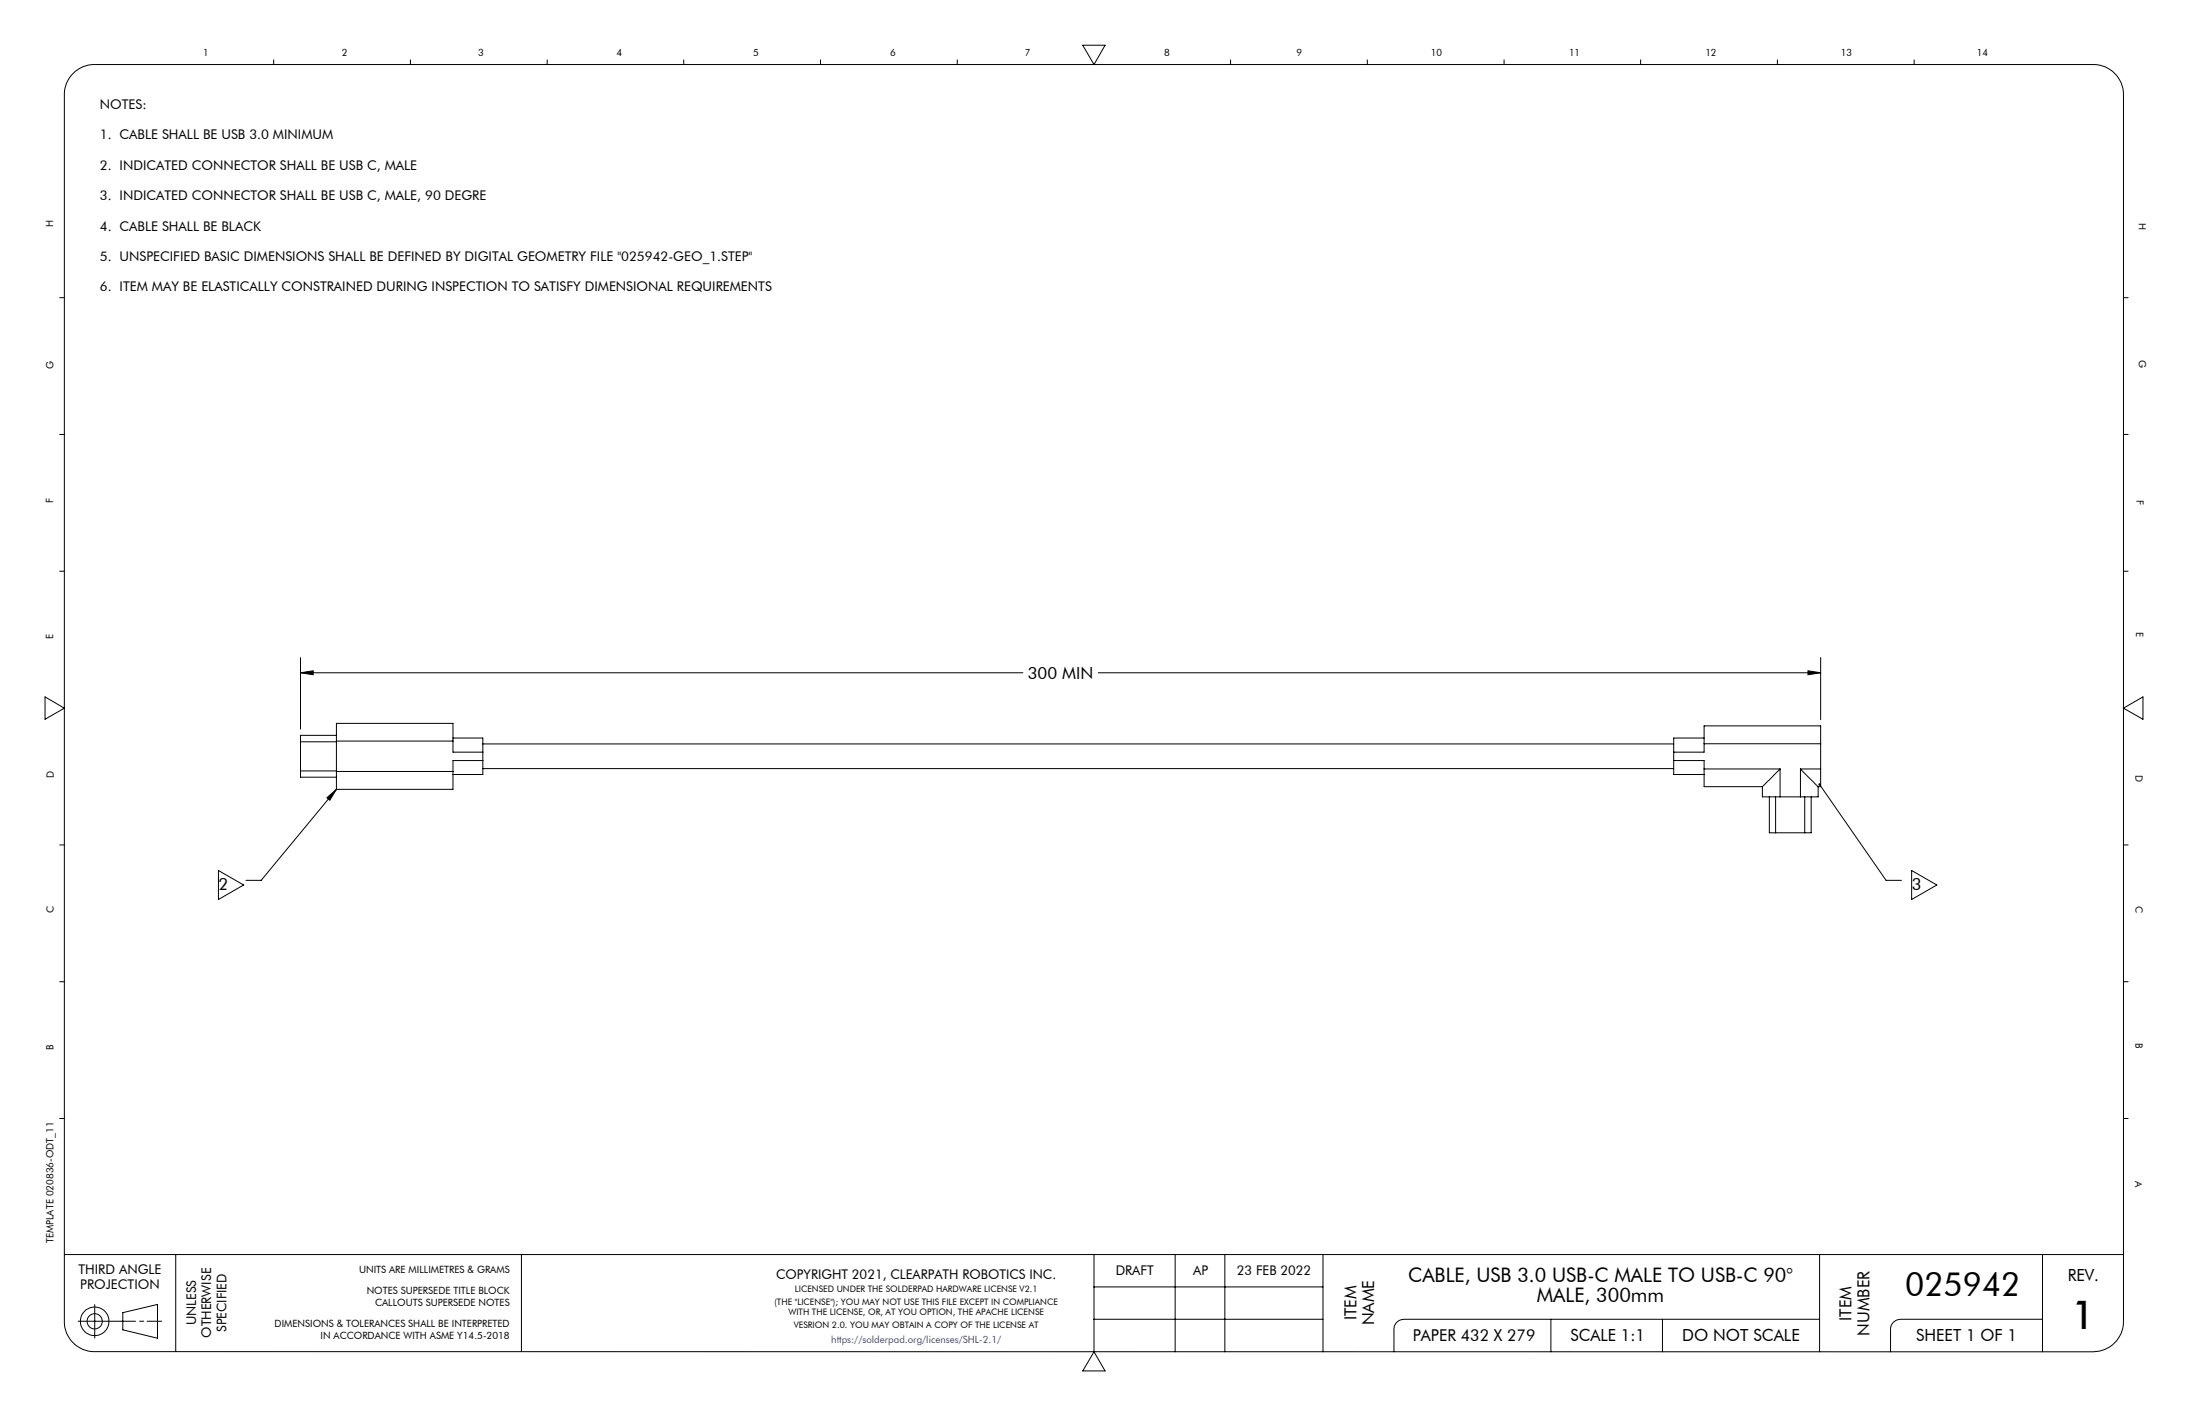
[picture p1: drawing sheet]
<svg xmlns="http://www.w3.org/2000/svg" width="432mm" height="279mm" viewBox="0 0 432 279" stroke-linecap="round" stroke-linejoin="round" font-family="sans-serif">
<g fill="none" stroke="#000" stroke-width=".2">
<path d="M14.3 14.6a5.7 5.7 0 0 1 4.4-1.9h394.4a6 6 0 0 1 6 6v242a6 6 0 0 1-6 6h-394.4a6 6 0 0 1-6-6v-242a5.9 5.9 0 0 1 1.6-4.1zM54 11.8v.9M81 11.8v.9M108 11.8v.9M134.9 11.8v.9M161.9 11.8v.9M188.9 11.8v.9M213.7 8.9h4.4l-2.2 3.8zM242.9 11.8v.9M269.8 11.8v.9M296.8 11.8v.9M323.8 11.8v.9"/>
<path d="M350.8 11.8v.9M377.8 11.8v.9M11.8 58.7h.9M419.1 58.7h.9M11.8 85.7h.9M419.1 85.7h.9M11.8 112.7h.9M419.1 112.7h.9M8.9 137.5l3.8 2.2-3.8 2.2zM59.3 132.8l2.5-.4v.7zM59.3 129.8v14.1M59.3 132.8h142.6"/>
<path d="M216.7 132.8h142.6M356.8 132.4l2.5 .4-2.5 .3zM359.3 129.8v12.2M419.1 139.7l3.8-2.2v4.4zM59.3 152.1v1.3h7.1M59.3 146.4v5.7M59.3 152.1h7.1M59.3 146.4h7.1M64.5 157.4l1.9-1.6-1.3 2.1zM66.4 155.8l-14.9 17.9h-3M66.4 152.2v3.6M66.4 146.2v-3.5h23v3.5"/>
<path d="M66.4 145.1h-7.1v1.3M66.4 152.2h23M66.4 146.2h23M66.4 146.2v6M89.4 152.2v3.6h-23M89.4 145.6h5.9v2.8M89.4 146.2v2.2h5.9M95.3 150.1v2.7h-5.9M95.3 151.7h235M95.3 146.8h235M95.3 150.1h-5.9v2.1M95.3 148.4v1.7"/>
<path d="M330.3 150.1v2.7h6M330.3 150.1h6v1.6M330.3 148.4v1.7M336.3 151.7v3.5h11.5M336.3 145.6h-6v2.8M336.3 146.8v-3.6h23v3.6M336.3 146.8h23M336.3 146.8v1.6h-6M336.3 151.7h15M347.8 155.2v2h3.5M349.2 157.2v7.1h1.2M350.4 157.2v7.1"/>
<path d="M351.3 151.7l-3.5 3.5M351.3 157.2h4M351.3 151.7v5.5M355.3 151.7l3.5 3.5M355.3 151.7h4M355.3 151.7v5.5M356.2 157.2v7.1M357.4 157.2v7.1h-1.2M358.8 155.2v2h-3.5M359.1 154.8l13.1 18.9h3M359.3 151.7v3.5h-.5M359.3 146.8v4.9"/>
<path d="M11.8 166.7h.9M43.1 171.8l5 2.8-5 2.9zM350.4 164.3h5.8M377.3 171.8l4.9 2.8-4.9 2.9zM419.1 166.7h.9M11.8 193.7h.9M419.1 193.7h.9M11.8 220.7h.9M419.1 220.7h.9M12.7 247.5h406.4M18.7 257.4v6.6M24.2 259l6.9-1.6v6.7l-6.9-1.7z"/>
<path d="M34.7 247.5v19.2M102.9 247.5v19.2M215.9 247.5v19.2M215.9 253.9h45.2M231.9 247.5v19.2M241.7 247.5v19.2M261.1 247.5v19.2M359.1 247.5v19.2M403.1 247.5v19.2M15.4 260.7h11.3M27.6 260.7h.8M29 260.7h2.9"/>
<path d="M215.9 260.3h45.2M215.9 266.7l2.2 3.8h-4.4zM306.1 260.3v6.4M328.1 260.3v6.4M359.1 260.3h-82a1.98 1.98 0 0 0-2 2v4.4M403.1 260.3h-28a1.98 1.98 0 0 0-2 2v4.4"/>
<circle cx="18.7" cy="260.7" r="1.5"/>
<circle cx="18.7" cy="260.7" r="2.82"/>
</g>
<g fill="#000">
<path d="M356.8 132.4l2.5 .4-2.5 .3zM59.3 132.8l2.5-.4v.7z"/>
<path d="M64.5 157.4l1.9-1.6-1.3 2.1zM359 154.6a.26 .26 0 0 0 0 .4 .26 .26 0 0 0 .4-.2 .26 .26 0 0 0-.4-.2l.1 .2z"/>
</g>
<text font-size="7.9" x="408.9" y="262.3">1</text>
<text font-size="6.6" x="376" y="255.8">025942</text>
<g font-size="3.9">
<text x="277.9" y="253">CABLE, USB 3.0 USB-C MALE TO USB-C 90°</text>
<text x="303.3" y="257">MALE, 300mm</text>
</g>
<g font-size="3.3">
<text x="202.8" y="133.9">300 MIN</text>
<text x="43.1" y="175.6">2</text>
<text x="377.3" y="175.6">3</text>
<text x="408.1" y="252.7">REV.</text>
<text x="267.7" y="260.5" transform="rotate(-90 267.7 260.5)">ITEM</text>
<text x="271.2" y="261.5" transform="rotate(-90 271.2 261.5)">NAME</text>
<text x="365.4" y="260.6" transform="rotate(-90 365.4 260.6)">ITEM</text>
<text x="368.9" y="263.5" transform="rotate(-90 368.9 263.5)">NUMBER</text>
<text x="309.9" y="264.6">SCALE 1:1</text>
<text x="332" y="264.6">DO NOT SCALE</text>
<text x="378.2" y="264.6">SHEET 1 OF 1</text>
</g>
<text font-size="3.2" x="278.8" y="264.6">PAPER 432 X 279</text>
<g font-size="2.6">
<text x="19.7" y="21.5">NOTES:</text>
<text x="19.7" y="27.5">1. CABLE SHALL BE USB 3.0 MINIMUM</text>
<text x="19.7" y="33.5">2. INDICATED CONNECTOR SHALL BE USB C, MALE</text>
<text x="19.7" y="39.5">3. INDICATED CONNECTOR SHALL BE USB C, MALE, 90 DEGRE</text>
<text x="19.7" y="45.5">4. CABLE SHALL BE BLACK</text>
<text x="19.7" y="51.5">5. UNSPECIFIED BASIC DIMENSIONS SHALL BE DEFINED BY DIGITAL GEOMETRY FILE &quot;025942-GEO_1.STEP&quot;</text>
<text x="19.7" y="57.5">6. ITEM MAY BE ELASTICALLY CONSTRAINED DURING INSPECTION TO SATISFY DIMENSIONAL REQUIREMENTS</text>
<text x="15.5" y="251.4">THIRD ANGLE</text>
<text x="220.2" y="251.5">DRAFT</text>
<text x="235.5" y="251.5">AP</text>
<text x="244.1" y="251.5">23 FEB 2022</text>
<text x="15.8" y="254.4">PROJECTION</text>
<text x="153.2" y="252.3">COPYRIGHT 2021, CLEARPATH ROBOTICS INC.</text>
<text x="38.7" y="261.5" transform="rotate(-90 38.7 261.5)">UNLESS</text>
<text x="41.7" y="264" transform="rotate(-90 41.7 264)">OTHERWISE</text>
<text x="44.7" y="262.8" transform="rotate(-90 44.7 262.8)">SPECIFIED</text>
</g>
<g font-size="2">
<text x="40.1" y="11">1</text>
<text x="67.5" y="11">2</text>
<text x="94.3" y="11">3</text>
<text x="121.7" y="11">4</text>
<text x="148.6" y="11">5</text>
<text x="175.7" y="11">6</text>
<text x="202.3" y="11">7</text>
<text x="229.7" y="11">8</text>
<text x="255.9" y="11">9</text>
<text x="282.4" y="11">10</text>
<text x="309.7" y="11">11</text>
<text x="336.6" y="11">12</text>
<text x="363.3" y="11">13</text>
<text x="390.1" y="11">14</text>
<text x="10.5" y="44.9" transform="rotate(-90 10.5 44.9)">H</text>
<text x="422.1" y="44.1" transform="rotate(90 422.1 44.1)">H</text>
<text x="422.1" y="71.1" transform="rotate(90 422.1 71.1)">G</text>
<text x="10.6" y="72.9" transform="rotate(-90 10.6 72.9)">G</text>
<text x="10.5" y="99.3" transform="rotate(-90 10.5 99.3)">F</text>
<text x="421.6" y="98.7" transform="rotate(90 421.6 98.7)">F</text>
<text x="421.6" y="124.6" transform="rotate(90 421.6 124.6)">E</text>
<text x="10.5" y="126.1" transform="rotate(-90 10.5 126.1)">E</text>
<text x="10.7" y="153.5" transform="rotate(-90 10.7 153.5)">D</text>
<text x="421.4" y="153" transform="rotate(90 421.4 153)">D</text>
<text x="421.4" y="178.8" transform="rotate(90 421.4 178.8)">C</text>
<text x="10.6" y="180.2" transform="rotate(-90 10.6 180.2)">C</text>
<text x="10.6" y="207.2" transform="rotate(-90 10.6 207.2)">B</text>
<text x="421.4" y="205.8" transform="rotate(90 421.4 205.8)">B</text>
<text x="421.4" y="233.1" transform="rotate(90 421.4 233.1)">A</text>
<text x="10.5" y="245.3" transform="rotate(-90 10.5 245.3)">TEMPLATE 020836-ODT_11</text>
<text x="70.9" y="251.2">UNITS ARE MILLIMETRES &amp; GRAMS</text>
<text x="72.4" y="255.2">NOTES SUPERSEDE TITLE BLOCK</text>
<text x="74" y="257.7">CALLOUTS SUPERSEDE NOTES</text>
<text x="54.2" y="261.7">DIMENSIONS &amp; TOLERANCES SHALL BE INTERPRETED</text>
<text x="63.3" y="264.2">IN ACCORDANCE WITH ASME Y14.5-2018</text>
</g>
<text font-size="2" fill="#00f" x="164" y="264.9">https://solderpad.org/licenses/SHL-2.1/</text>
<g font-size="1.8">
<text x="152.8" y="257.4">(THE &quot;LICENSE&quot;); YOU MAY NOT USE THIS FILE EXCEPT IN COMPLIANCE</text>
<text x="156.9" y="255">LICENSED UNDER THE SOLDERPAD HARDWARE LICENSE V2.1</text>
<text x="155.6" y="259.5">WITH THE LICENSE, OR, AT YOU OPTION, THE APACHE LICENSE</text>
<text x="156.7" y="262">VESRION 2.0. YOU MAY OBTAIN A COPY OF THE LICENSE AT</text>
</g>
</svg>
